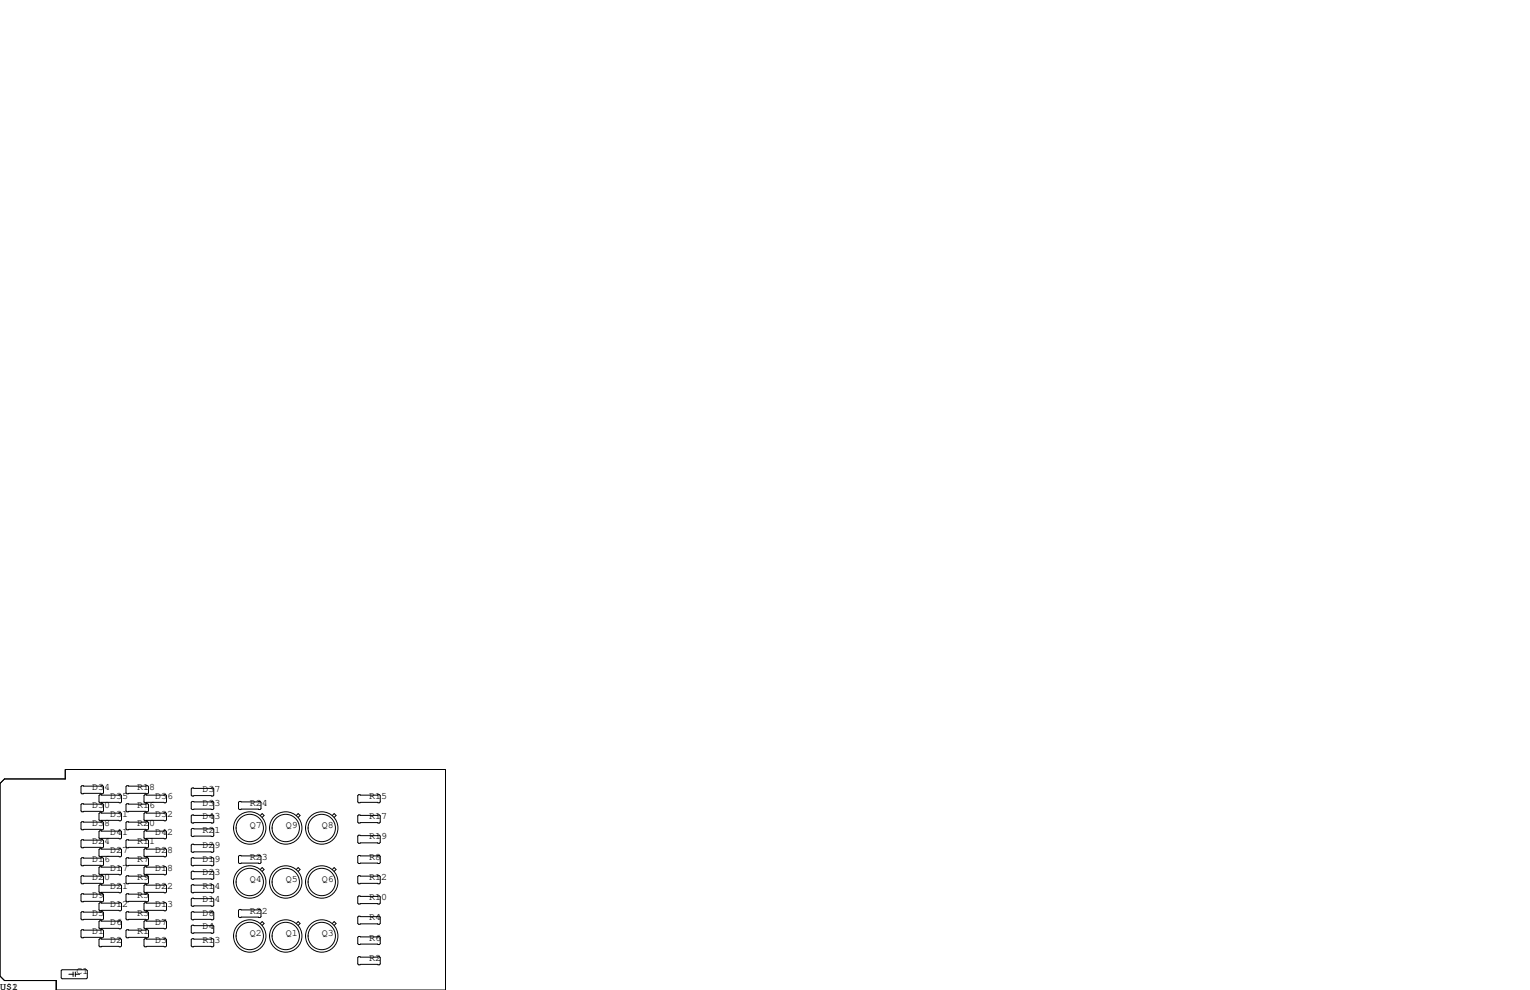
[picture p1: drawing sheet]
<svg xmlns="http://www.w3.org/2000/svg" width="432mm" height="279mm" viewBox="0 0 432 279" stroke-linecap="round" stroke-linejoin="round" font-family="sans-serif">
<g fill="none" stroke="#000" stroke-width=".28">
<path d="M0 221.1l1.3-1.3h17.1v-2.6h107.3v62.2h-109.8v-2.7h-14.6l-1.3-1.2zM23.1 221.7h5.9l.2 .3v1.8l-.2 .2h-5.9l-.2-.2v-1.8zM23.1 226.8h5.9l.2 .3v1.8l-.2 .2h-5.9l-.2-.2v-1.8zM23.1 231.9h5.9l.2 .3v1.7l-.2 .3h-5.9l-.2-.3v-1.7zM23.1 237h5.9l.2 .2v1.8l-.2 .3h-5.9l-.2-.3v-1.8zM28.2 224.3h5.8l.3 .2v1.8l-.3 .3h-5.8l-.3-.3v-1.8zM28.2 229.4h5.8l.3 .2v1.8l-.3 .2h-5.8l-.3-.2v-1.8zM28.2 234.4h5.8l.3 .3v1.8l-.3 .2h-5.8l-.3-.2v-1.8zM28.2 239.5h5.8l.3 .3v1.8l-.3 .2h-5.8l-.3-.2v-1.8zM35.8 221.7h5.9l.2 .3v1.8l-.2 .2h-5.9l-.2-.2v-1.8zM35.8 226.8h5.9l.2 .3v1.8l-.2 .2h-5.9l-.2-.2v-1.8zM35.8 231.9h5.9l.2 .3v1.7l-.2 .3h-5.9l-.2-.3v-1.7z"/>
<path d="M35.8 237h5.9l.2 .2v1.8l-.2 .3h-5.9l-.2-.3v-1.8zM40.9 224.3h5.8l.3 .2v1.8l-.3 .3h-5.8l-.3-.3v-1.8zM40.9 229.4h5.8l.3 .2v1.8l-.3 .2h-5.8l-.3-.2v-1.8zM40.9 234.4h5.8l.3 .3v1.8l-.3 .2h-5.8l-.3-.2v-1.8zM40.9 239.5h5.8l.3 .3v1.8l-.3 .2h-5.8l-.3-.2v-1.8zM54.2 238.3h5.9l.2 .2v1.8l-.2 .2h-5.9l-.2-.2v-1.8zM54.2 222.4h5.9l.2 .2v1.8l-.2 .3h-5.9l-.2-.3v-1.8zM54.2 226.2h5.9l.2 .2v1.8l-.2 .3h-5.9l-.2-.3v-1.8zM54.2 230h5.9l.2 .3v1.7l-.2 .3h-5.9l-.2-.3v-1.7zM54.2 233.8h5.9l.2 .3v1.7l-.2 .3h-5.9l-.2-.3v-1.7zM67.6 226.2h5.8l.3 .2v1.8l-.3 .3h-5.8l-.3-.3v-1.8zM73.5 230.1l.5-.5 .5 .5-.5 .6"/>
<path d="M83.6 230.1l.6-.5 .5 .5-.5 .6M93.8 230.1l.5-.5 .5 .5-.5 .6M101.2 224.3h5.9l.2 .2v1.8l-.2 .3h-5.9l-.2-.3v-1.8zM101.2 230h5.9l.2 .3v1.7l-.2 .3h-5.9l-.2-.3v-1.7zM101.2 235.7h5.9l.2 .3v1.7l-.2 .3h-5.9l-.2-.3v-1.7zM23.1 242.1h5.9l.2 .2v1.8l-.2 .2h-5.9l-.2-.2v-1.8zM23.1 247.1h5.9l.2 .3v1.8l-.2 .2h-5.9l-.2-.2v-1.8zM23.1 252.2h5.9l.2 .3v1.8l-.2 .2h-5.9l-.2-.2v-1.8zM23.1 257.3h5.9l.2 .3v1.7l-.2 .3h-5.9l-.2-.3v-1.7zM28.2 254.8h5.8l.3 .2v1.8l-.3 .2h-5.8l-.3-.2v-1.8zM28.2 244.6h5.8l.3 .3v1.7l-.3 .3h-5.8l-.3-.3v-1.7zM28.2 249.7h5.8l.3 .2v1.8l-.3 .3h-5.8l-.3-.3v-1.8z"/>
<path d="M28.2 259.8h5.8l.3 .3v1.8l-.3 .2h-5.8l-.3-.2v-1.8zM35.6 247.4l.2-.3h5.9l.2 .3v1.8l-.2 .2h-5.9l-.2-.2zM35.6 252.5l.2-.3h5.9l.2 .3v1.8l-.2 .2h-5.9l-.2-.2zM35.6 257.6l.2-.3h5.9l.2 .3v1.7l-.2 .3h-5.9l-.2-.3zM35.8 242.1h5.9l.2 .2v1.8l-.2 .2h-5.9l-.2-.2v-1.8zM40.6 244.9l.3-.3h5.8l.3 .3v1.7l-.3 .3h-5.8l-.3-.3zM40.6 249.9l.3-.2h5.8l.3 .2v1.8l-.3 .3h-5.8l-.3-.3zM40.6 255l.3-.2h5.8l.3 .2v1.8l-.3 .2h-5.8l-.3-.2zM54 246.1l.2-.2h5.9l.2 .2v1.8l-.2 .3h-5.9l-.2-.3zM54 249.9l.2-.2h5.9l.2 .2v1.8l-.2 .3h-5.9l-.2-.3zM54 253.7l.2-.2h5.9l.2 .2v1.8l-.2 .3h-5.9l-.2-.3zM54 257.6l.2-.3h5.9l.2 .3v1.7l-.2 .3h-5.9l-.2-.3z"/>
<path d="M54.2 242.1h5.9l.2 .2v1.8l-.2 .2h-5.9l-.2-.2v-1.8zM67.3 256.9l.3-.2h5.8l.3 .2v1.8l-.3 .3h-5.8l-.3-.3zM67.6 241.4h5.8l.3 .3v1.8l-.3 .2h-5.8l-.3-.2v-1.8zM73.5 245.4l.5-.5 .5 .5-.5 .5M83.6 245.4l.6-.5 .5 .5-.5 .5M93.8 245.4l.5-.5 .5 .5-.5 .5M101 247.4l.2-.3h5.9l.2 .3v1.8l-.2 .2h-5.9l-.2-.2zM101 253.1l.2-.2h5.9l.2 .2v1.8l-.2 .2h-5.9l-.2-.2zM101 258.8l.2-.2h5.9l.2 .2v1.8l-.2 .3h-5.9l-.2-.3zM101.2 241.4h5.9l.2 .3v1.8l-.2 .2h-5.9l-.2-.2v-1.8zM17.3 273.9l.2-.2h6.9l.2 .2v2.1l-.2 .2h-6.9l-.2-.2zM19.4 275h1.2"/>
<path d="M20.6 274.3v1.3M21.3 274.3v1.3M21.3 275h1.2M23.1 262.4h5.9l.2 .2v1.8l-.2 .3h-5.9l-.2-.3v-1.8zM28.2 264.9h5.8l.3 .3v1.8l-.3 .2h-5.8l-.3-.2v-1.8zM35.6 262.6l.2-.2h5.9l.2 .2v1.8l-.2 .3h-5.9l-.2-.3zM40.6 265.2l.3-.3h5.8l.3 .3v1.8l-.3 .2h-5.8l-.3-.2zM40.6 260.1l.3-.3h5.8l.3 .3v1.8l-.3 .2h-5.8l-.3-.2zM54 265.2l.2-.3h5.9l.2 .3v1.8l-.2 .2h-5.9l-.2-.2zM54 261.4l.2-.3h5.9l.2 .3v1.7l-.2 .3h-5.9l-.2-.3zM73.5 260.6l.5-.5 .5 .5-.5 .6M83.6 260.6l.6-.5 .5 .5-.5 .6"/>
<path d="M93.8 260.6l.5-.5 .5 .5-.5 .6M101 270.3l.2-.3h5.9l.2 .3v1.7l-.2 .3h-5.9l-.2-.3zM101 264.5l.2-.2h5.9l.2 .2v1.8l-.2 .3h-5.9l-.2-.3z"/>
<circle cx="70.5" cy="233.7" r="4.6"/>
<circle cx="70.5" cy="233.7" r="3.9"/>
<circle cx="80.6" cy="233.7" r="4.6"/>
<circle cx="80.6" cy="233.7" r="3.9"/>
<circle cx="90.8" cy="233.7" r="4.6"/>
<circle cx="90.8" cy="233.7" r="3.9"/>
<circle cx="70.5" cy="248.9" r="3.9"/>
<circle cx="70.5" cy="248.9" r="4.6"/>
<circle cx="80.6" cy="248.9" r="3.9"/>
<circle cx="80.6" cy="248.9" r="4.6"/>
<circle cx="90.8" cy="248.9" r="3.9"/>
<circle cx="90.8" cy="248.9" r="4.6"/>
<circle cx="70.5" cy="264.2" r="3.9"/>
<circle cx="70.5" cy="264.2" r="4.6"/>
<circle cx="80.6" cy="264.2" r="3.9"/>
<circle cx="80.6" cy="264.2" r="4.6"/>
<circle cx="90.8" cy="264.2" r="3.9"/>
<circle cx="90.8" cy="264.2" r="4.6"/>
</g>
<g font-size="2.8">
<text x="26" y="228">D30</text>
<text x="26" y="222.9">D34</text>
<text x="31.1" y="225.4">D35</text>
<text x="38.7" y="228">R16</text>
<text x="38.7" y="222.9">R18</text>
<text x="43.8" y="225.4">D36</text>
<text x="57.1" y="227.3">D33</text>
<text x="57.1" y="223.5">D37</text>
<text x="70.5" y="227.3">R24</text>
<text x="104.1" y="225.4">R15</text>
<text x="26" y="233">D38</text>
<text x="31.1" y="230.5">D31</text>
<text x="38.7" y="233">R20</text>
<text x="43.8" y="230.5">D32</text>
<text x="57.1" y="231.1">D43</text>
<text x="70.5" y="233.7">Q7</text>
<text x="80.6" y="233.7">Q9</text>
<text x="90.8" y="233.7">Q8</text>
<text x="104.1" y="231.1">R17</text>
<text x="26" y="238.1">D24</text>
<text x="31.1" y="235.6">D41</text>
<text x="38.7" y="238.1">R11</text>
<text x="43.8" y="235.6">D42</text>
<text x="57.1" y="239.4">D29</text>
<text x="57.1" y="234.9">R21</text>
<text x="104.1" y="236.9">R19</text>
<text x="26" y="243.2">D16</text>
<text x="31.1" y="245.7">D17</text>
<text x="31.1" y="240.7">D27</text>
<text x="38.7" y="243.2">R7</text>
<text x="43.8" y="245.7">D18</text>
<text x="43.8" y="240.7">D28</text>
<text x="57.1" y="243.2">D19</text>
<text x="70.5" y="242.6">R23</text>
<text x="104.1" y="242.6">R8</text>
<text x="26" y="248.3">D20</text>
<text x="31.1" y="250.8">D21</text>
<text x="38.7" y="248.3">R9</text>
<text x="43.8" y="250.8">D22</text>
<text x="57.1" y="247">D23</text>
<text x="57.1" y="250.8">R14</text>
<text x="70.5" y="248.9">Q4</text>
<text x="80.6" y="248.9">Q5</text>
<text x="90.8" y="248.9">Q6</text>
<text x="104.1" y="248.3">R12</text>
<text x="26" y="253.4">D9</text>
<text x="31.1" y="255.9">D12</text>
<text x="38.7" y="253.4">R5</text>
<text x="43.8" y="255.9">D13</text>
<text x="57.1" y="254.6">D14</text>
<text x="70.5" y="257.8">R22</text>
<text x="104.1" y="254">R10</text>
<text x="26" y="263.5">D1</text>
<text x="26" y="258.4">D5</text>
<text x="31.1" y="261">D6</text>
<text x="38.7" y="263.5">R1</text>
<text x="38.7" y="258.4">R3</text>
<text x="43.8" y="261">D7</text>
<text x="57.1" y="262.3">D4</text>
<text x="57.1" y="258.4">D8</text>
<text x="104.1" y="259.7">R4</text>
<text x="31.1" y="266.1">D2</text>
<text x="43.8" y="266.1">D3</text>
<text x="57.1" y="266.1">R13</text>
<text x="70.5" y="264.2">Q2</text>
<text x="80.6" y="264.2">Q1</text>
<text x="90.8" y="264.2">Q3</text>
<text x="104.1" y="265.4">R6</text>
<text x="21.6" y="275">C1</text>
<text x="104.1" y="271.1">R2</text>
<text x="0" y="279.4">U$1</text>
<text x="3.4" y="279.4">2</text>
</g>
</svg>
